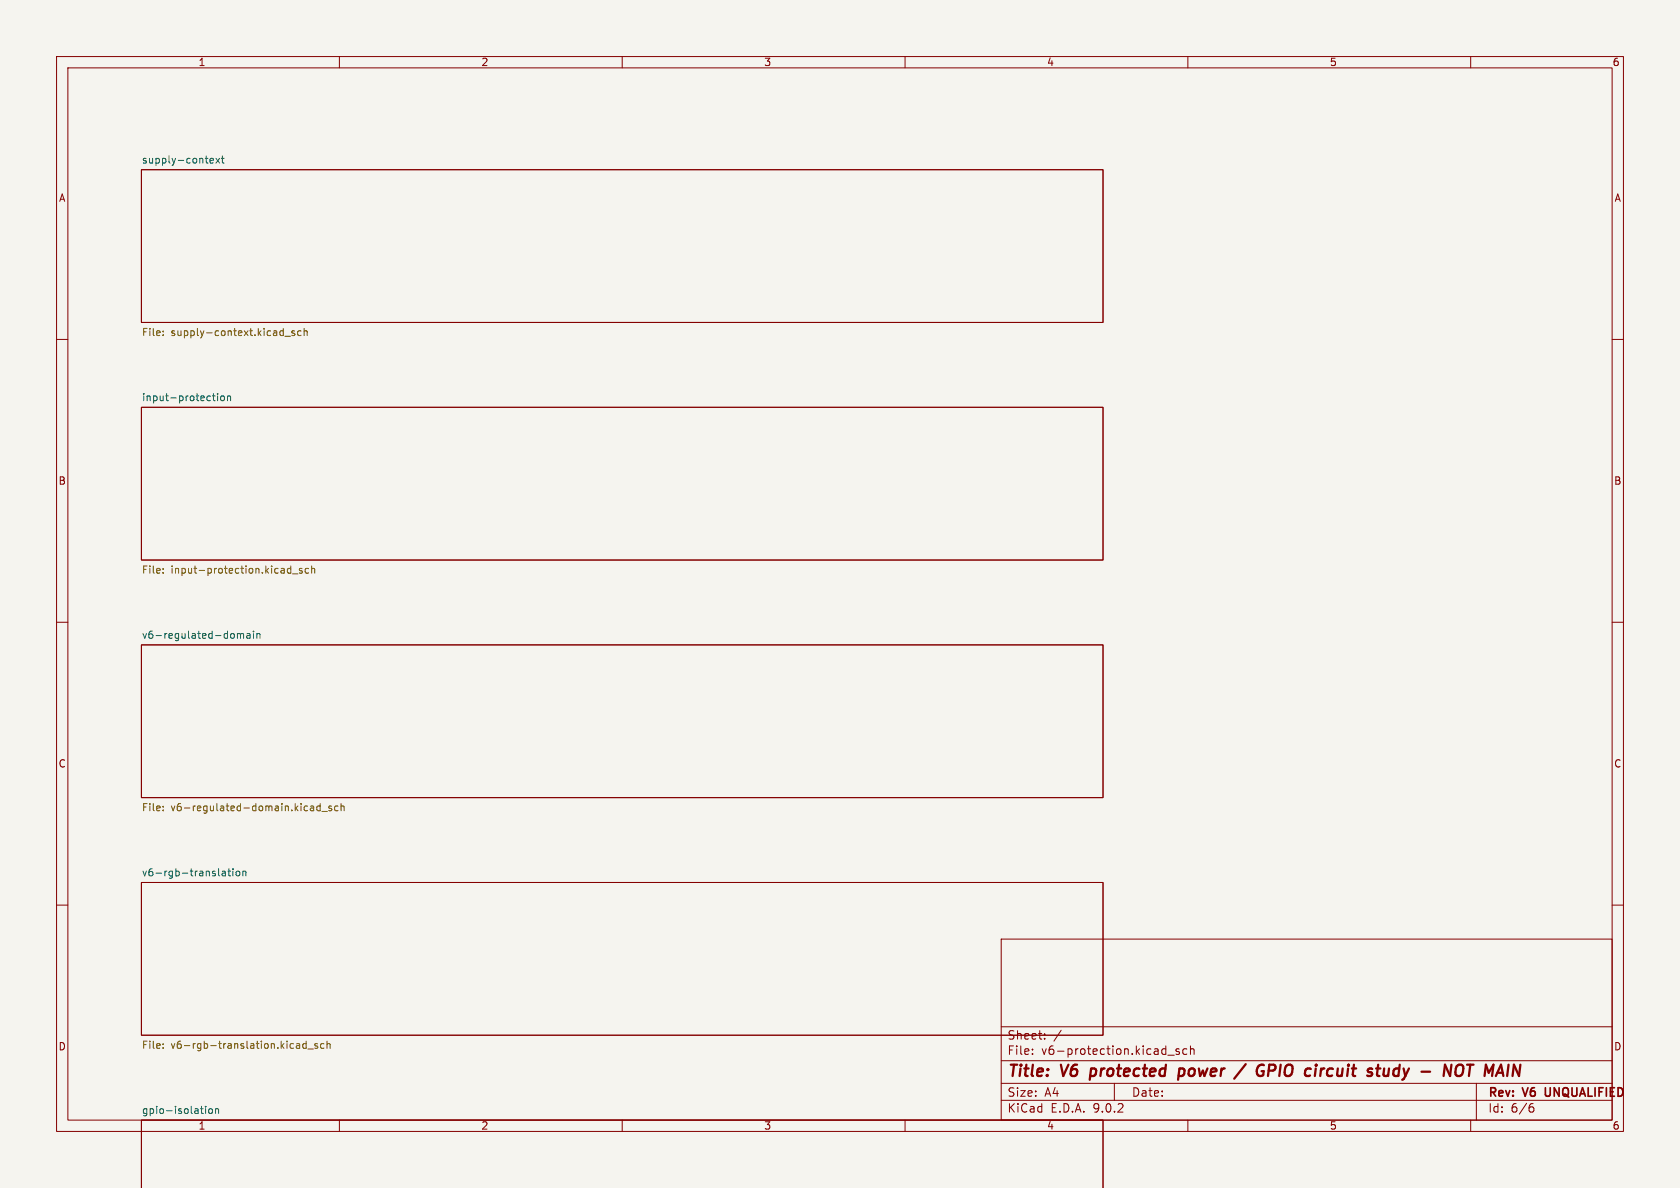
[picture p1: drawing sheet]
<svg xmlns="http://www.w3.org/2000/svg" width="297mm" height="210mm" viewBox="0 0 297 210" stroke-linecap="round" stroke-linejoin="round" font-family="sans-serif">
<path d="M0 0h297v210h-297z" fill="#f5f4ef" stroke="#f5f4ef" stroke-width=".18"/>
<g fill="none" stroke="#840000" stroke-width=".18">
<path d="M10 10h277v190h-277zM12 12h273v186h-273zM60 10v2M110 10v2M160 10v2M210 10v2M260 10v2M25 30h170v27h-170zM10 60h2M25 72h170v27h-170zM285 60h2M10 110h2"/>
<path d="M25 114h170v27h-170zM285 110h2M25 156h170v27h-170zM10 160h2M177 166h108v32h-108zM285 160h2M60 198v2M110 198v2M160 198v2M177 194.5h108M177 191.5h108M177 187.5h108"/>
<path d="M177 181.5h108M182.5 186.3v.1M182.5 185.5v.1M184.7 183.6v.1M184.7 182.8v.1M187.6 182.1l-1.3 2M197 191.5v3M206.5 186.5h1.1M208.5 185.5l-.4-.1-.2 .2 .1 .2 .5 .2v.3h-.6M209.8 185.5l-.4-.1-.3 .3v.4l.1 .2h.6M210 198v2M210.5 185.5l.2-.1 .3 .1 .1 .9"/>
<path d="M210.5 184.9v1.5M260 198v2M261 191.5v6.5M270.6 195.7h.4l.2 .3-.1 .5-.5 .1M271 195.1l-.4 .1M25 210.1v-12.1h170v12.1"/>
</g>
<path d="M273.2 192.3l.1 1.3" fill="none" stroke="#840000" stroke-width=".3"/>
<g fill="none" stroke="#840000" stroke-width=".4">
<path d="M192.9 188.9l-.3 2M208.4 190.1l.1 .1 .6-.1M208.5 189l.2-.1 .6 .1M208.5 188.9l-.2 2M220.2 188.1l-2 2.6M223 189.4h.4l-.2 .7M223.3 188.2l.1 .1M224.3 189.3h.7M225.2 188.2h-.8l-.2 2M233.6 188.9l-.2 1.3M234.1 188.9l-.4 .1-.2 .3M244.7 188.9l-.1 1.2a.57 .57 0 0 0 .8-.1"/>
<path d="M245.6 188.9l-.2 1.3M256.6 188.2l-.3 2-.8-2-.3 2M257.3 189.5l.1-.6a.71 .71 0 0 1 .5-.7 .71 .71 0 0 1 .8 .3l-.1 1M259.4 188.2h1.1M259.9 188.2l-.2 2"/>
</g>
<g fill="none" stroke="#006464" stroke-width=".18">
<path d="M37.1 28.4l.6-.1v-.2l-.4-.1-.2 .2 .1 .6h.5M38.2 28l.6 .8M38.8 28l-.6 .8M39.1 28h.5M39.3 27.6v1.1l.3 .1M37.6 70h.4M37.7 69.6v1.1l.3 .1M38.5 69.6v.1M38.5 70v.8M39.1 70.1l.2-.1 .3 .1 .1 .5-.1 .2h-.3l-.2-.1zM40.2 70.1l.2-.1 .3 .1 .1 .7M40.2 70v.8"/>
<path d="M42 112v.8M42 112.1l.3-.1 .2 .2M42.5 112.2l.2-.2 .3 .1 .1 .7M42.5 112.2v.6M43.7 112.1h.4l.1 .7M44.2 112.3l-.4 .1-.2 .1 .2 .3h.4M44.8 111.6v.1M44.8 112v.8M45.4 112.1l.2-.1 .3 .1 .1 .7M45.4 112v.8M39.3 154.7l.1 .1h.5M39.3 154.1h.5l.1 .7"/>
<path d="M39.9 154.3l-.5 .1-.1 .1M40.3 154h.5M40.5 153.6v1.1l.3 .1M41.2 153.6v.1M41.2 154v.8M41.8 154.1l.2-.1 .3 .1 .1 .5-.1 .2h-.3l-.2-.1zM42.9 154.1l.2-.1 .3 .1 .1 .7M42.9 154v.8M35.4 196h.5M35.8 196.8h.1M36.3 195.6v.1M36.3 196v.8"/>
<path d="M37 196.1l.1-.1 .4 .1 .1 .5-.2 .2h-.3l-.1-.1zM38.1 196.1l.2-.1 .3 .1v.7M38.1 196v.8"/>
</g>
<g fill="none" stroke="#725600" stroke-width=".18">
<path d="M28.8 59.2v.1M28.8 58.5v.2M50.4 59.4h.9M52.1 58.5h-.3l-.2 .2v.1l.5 .2v.3h-.5M53.2 58.5h-.3l-.3 .2 .1 .6h.5M53.8 58.6l.1-.1h.3l.1 .8M53.8 58.1v1.2M28.8 100.5v.2M28.8 101.2v.1M51 100.5h.4M51.4 100.1v1.2M51.4 101.3h-.4"/>
<path d="M51.7 101.4h1M53.4 100.5h-.3l-.2 .2 .1 .1 .4 .2v.3h-.5M54.6 100.5h-.4l-.3 .2 .2 .6h.5M55.1 100.6l.2-.1h.3v.8M55.1 100.1v1.2M28.8 142.5v.2M28.8 143.2v.1M55.3 142.5l.2 .2v.6M55.5 143.3h-.5M55.5 142.8h-.5M56.6 142.5h-.4l-.2 .2 .1 .6h.5M56.6 142.1v1.2"/>
<path d="M56.9 143.4h1M58.6 142.5h-.3l-.2 .2 .1 .1 .4 .2v.3h-.5M59.8 142.5h-.4l-.3 .2 .2 .6h.5M60.3 142.6l.2-.1h.3v.8M60.3 142.1v1.2M28.8 184.5v.2M28.8 185.2v.1M52.8 184.5l.2 .2v.6M53 185.3h-.4M53 184.8h-.4M54.1 184.5h-.3l-.3 .2 .1 .6h.5M54.1 184.1v1.2"/>
<path d="M54.4 185.4h1M56.1 184.5h-.3l-.2 .2 .1 .1 .4 .2v.3h-.5M57.3 184.5h-.4l-.2 .2 .1 .6h.5M57.8 184.6l.2-.1h.3l.1 .8M57.8 184.1v1.2"/>
</g>
<g font-size="2.8" fill="#840000">
<text x="178" y="190.9">Title:</text>
<text x="187.7" y="190.9">V6</text>
<text x="193.6" y="190.9">protected</text>
<text x="210" y="190.9">power</text>
<text x="221" y="190.9">/</text>
<text x="225.4" y="190.9">GPIO</text>
<text x="234.8" y="190.9">circuit</text>
<text x="246.6" y="190.9">study</text>
<text x="256.9" y="190.9">-</text>
<text x="261.7" y="190.9">NOT MAIN</text>
</g>
<g font-size="2.1" fill="#840000">
<text x="178" y="184">Sheet:</text>
<text x="178" y="186.7">File:</text>
<text x="184.1" y="186.7">v6-protection.kicad_sch</text>
<text x="178" y="196.9">KiCad</text>
<text x="178" y="194.1">Size:</text>
<text x="184.7" y="194.1">A4</text>
<text x="185.7" y="196.9">E.D.A.</text>
<text x="193.3" y="196.9">9.0.2</text>
<text x="200" y="194.1">Date:</text>
<text x="263" y="194.3">Rev:</text>
<text x="263" y="196.9">Id:</text>
<text x="267.1" y="196.9">6/6</text>
<text x="269.4" y="194.3">V6</text>
<text x="273.8" y="194.3">UNQUALIFIED</text>
</g>
<g font-size="1.8" fill="#840000">
<text x="35" y="11.9">1</text>
<text x="85" y="11.9">2</text>
<text x="135" y="11.9">3</text>
<text x="185" y="11.9">4</text>
<text x="235" y="11.9">5</text>
<text x="285" y="11.9">6</text>
<text x="10.3" y="35.9">A</text>
<text x="285.3" y="35.9">A</text>
<text x="10.3" y="85.9">B</text>
<text x="285.3" y="85.9">B</text>
<text x="10.3" y="135.9">C</text>
<text x="285.3" y="135.9">C</text>
<text x="10.3" y="185.9">D</text>
<text x="285.3" y="185.9">D</text>
<text x="35" y="199.9">1</text>
<text x="85" y="199.9">2</text>
<text x="135" y="199.9">3</text>
<text x="185" y="199.9">4</text>
<text x="235" y="199.9">5</text>
<text x="285" y="199.9">6</text>
</g>
<g font-size="1.8" fill="#006464">
<text x="25" y="29">supply-context</text>
<text x="25" y="71">input-protection</text>
<text x="25" y="113">v6-regulated-domain</text>
<text x="25" y="155">v6-rgb-translation</text>
<text x="25" y="197">gpio-isolation</text>
</g>
<g font-size="1.8" fill="#725600">
<text x="25" y="59.7">File:</text>
<text x="30.2" y="59.7">supply-context.kicad_sch</text>
<text x="25" y="101.7">File:</text>
<text x="30.2" y="101.7">input-protection.kicad_sch</text>
<text x="25" y="143.7">File:</text>
<text x="30.2" y="143.7">v6-regulated-domain.kicad_sch</text>
<text x="25" y="185.7">File:</text>
<text x="30.2" y="185.7">v6-rgb-translation.kicad_sch</text>
</g>
</svg>
